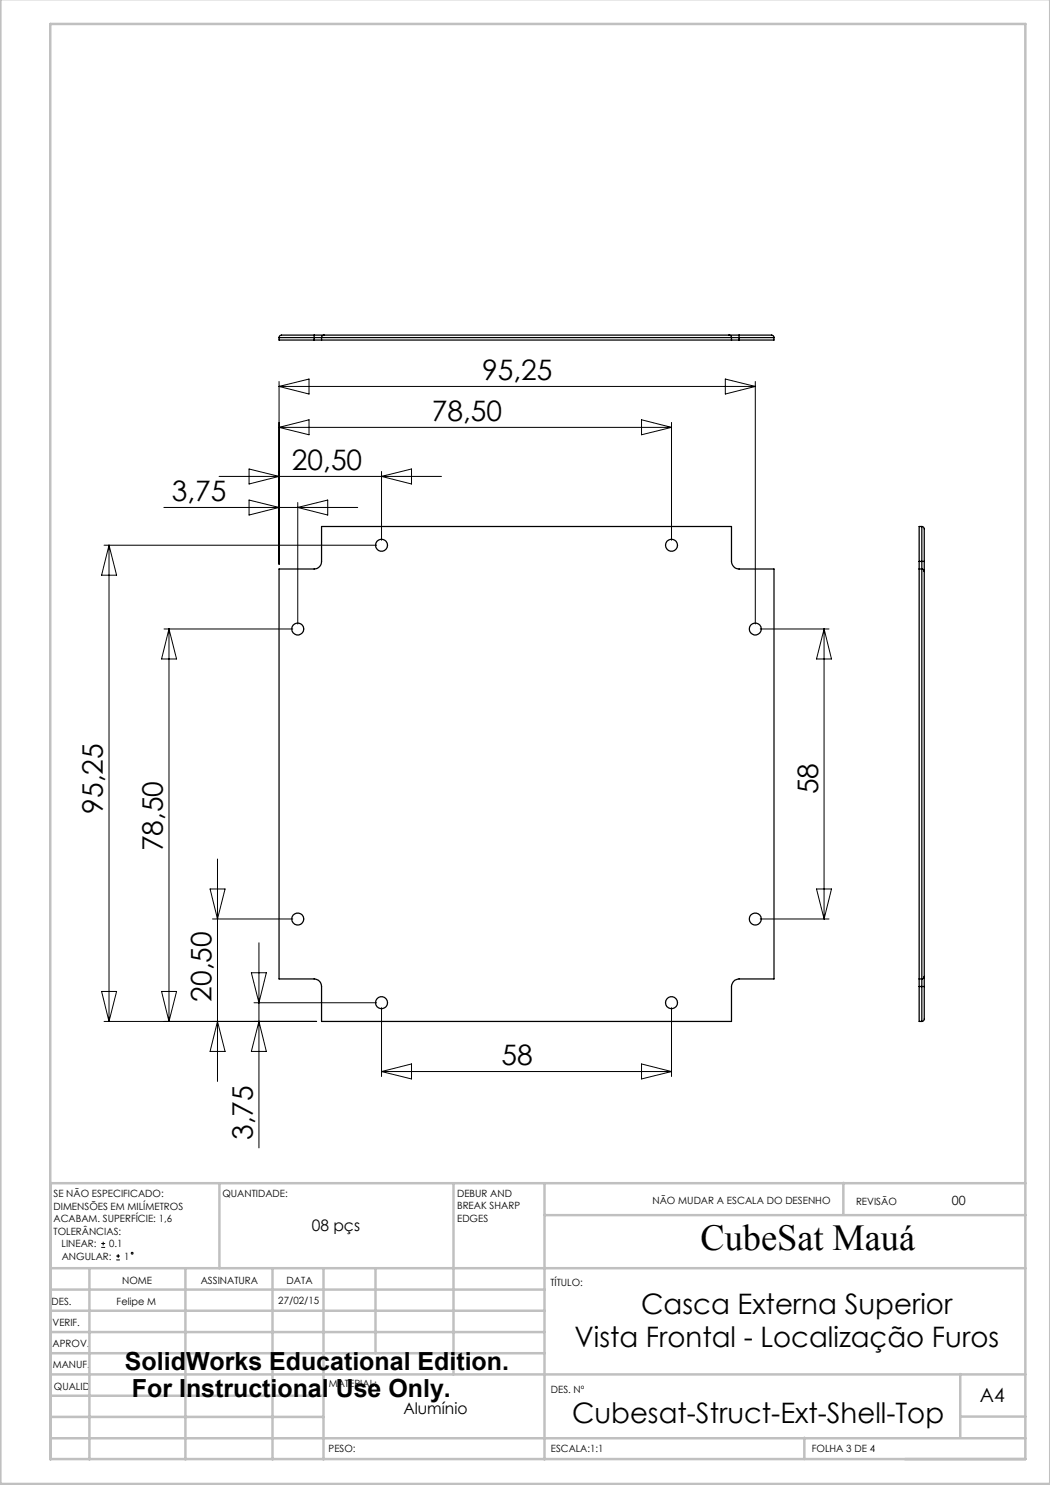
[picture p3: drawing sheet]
<svg xmlns="http://www.w3.org/2000/svg" width="210mm" height="297mm" viewBox="0 0 210 297" stroke-linecap="round" stroke-linejoin="round" font-family="sans-serif">
<g fill="none" stroke="#000" stroke-width=".2">
<path d="M55.8 76.3v36.5M55.8 77.3l6-1.5v3zM55.8 77.3h95.3M145.1 75.8l6 1.5-6 1.5zM151.1 76.3v48.5M43.8 95.3h44.5M49.8 93.8l6 1.5-6 1.5zM55.8 85.5h78.5M55.8 85.5l6-1.5v3zM76.3 94.3v13.8M76.3 95.3l6-1.5v3zM128.3 84l6 1.5-6 1.5z"/>
<path d="M134.3 84.5v23.6M20.8 109h54.5M21.8 109v95.3M21.8 109l1.5 6h-3zM32.8 101.5h38.7M49.8 100l6 1.5-6 1.5zM59.5 100.5v24.3M59.5 101.5l6-1.5v3zM32.8 125.8h25.8M33.8 125.8v78.5M33.8 125.8l1.5 6h-3zM152 125.8h13.8"/>
<path d="M164.8 125.8l1.5 6h-3zM164.8 125.8v58M42 177.8h3l-1.5 6zM43.5 171.8v44.5M163.3 177.8h3l-1.5 6zM20.3 198.3h3l-1.5 6zM32.3 198.3h3l-1.5 6zM42.5 183.8h16.1M50.3 194.6h3l-1.5 6zM51.8 188.6v41M152 183.8h13.8M20.8 204.3h42.5"/>
<path d="M43.5 204.3l1.5 6h-3zM50.8 200.6h24.5M51.8 204.3l1.5 6h-3zM76.3 201.5v13.8M76.3 214.3h58M76.3 214.3l6-1.5v3zM128.3 212.8l6 1.5-6 1.5zM134.3 201.5v13.8M20.2 249.5h.8M20.2 248.7h.8M20.6 248.4v.7M23.2 252h.8"/>
<path d="M23.2 251.2h.8M23.6 250.8v.8"/>
<circle cx="26.4" cy="250.6" r=".19"/>
</g>
<g fill="none" stroke="#c0c0c0" stroke-width=".5">
<path d="M.1 -.1v296.9h209.9v-296.9M10.1 4.8h195v287h-195zM43.9 236.6v17M90.7 236.6v38.3M108.9 236.6v55.3M168.7 236.6v6.3M205.1 236.6h-195v55.3M10.1 253.6h195M10.1 257.9h98.8M17.9 253.6v38.3M37.1 253.6v38.3M54.5 253.6v38.3"/>
<path d="M64.7 253.6v38.3M75.1 253.6v17M108.9 243h96.2M10.1 270.6h98.8M10.1 266.4h98.8M10.1 262.1h98.8M10.1 279.1h54.6M10.1 274.9h195M192.1 274.8v12.7M10.1 287.7h195M10.1 283.4h54.6M160.9 287.5v4.3"/>
<path d="M192.1 283.3h13"/>
</g>
<g fill="none" stroke="#000" stroke-width=".25">
<path d="M55.8 67.5v.5h7M55.8 67.5h7M62.8 67.5h1.5M62.8 67v.5M62.8 67h2M62.8 68h1.5M62.8 67h-6.6l-.3 .2-.1 .3M62.8 67.5v.5M64.3 67.5v.5M64.3 68h82M64.3 67.5h82M64.8 67l-.3 .1-.2 .4"/>
<path d="M64.8 67h81M145.8 67l.3 .1 .2 .4M145.8 67h2M146.3 67.5h1.5M146.3 68h1.5M146.3 67.5v.5M147.8 67v.5M147.8 67h6.6l.3 .2 .1 .3M147.8 67.5h7M147.8 67.5v.5M154.8 67.5v.5h-7M55.8 113.8h7a1.51 1.51 0 0 0 1.5-1.5v-7h82v7a1.57 1.57 0 0 0 1.5 1.5h7v82h-7a1.57 1.57 0 0 0-1.5 1.5v7h-82v-7a1.51 1.51 0 0 0-1.5-1.5h-7z"/>
<path d="M183.8 112.3v1.5M183.8 113.8h.6M183.8 113.8v82M183.8 112.3h.6M184.4 113.8l.3 .1 .2 .4M184.4 112.3v1.5M184.4 112.3h.5M184.4 105.3l.3 .1 .2 .4v6.5M184.4 105.3h-.6v7M184.4 105.3v7M184.4 113.8v82M184.9 112.3v2"/>
<path d="M184.9 114.3v81M183.8 195.8v1.5M183.8 195.8h.6M183.8 197.3v7h.6M183.8 197.3h.6M184.4 195.8v1.5M184.4 197.3h.5M184.4 197.3v7M184.9 195.3l-.2 .3-.3 .2M184.9 195.3v2M184.9 197.3v6.5l-.2 .3-.3 .2"/>
<circle cx="76.3" cy="109.1" r="1.2"/>
<circle cx="134.3" cy="109.1" r="1.2"/>
<circle cx="59.6" cy="125.8" r="1.19"/>
<circle cx="151.1" cy="125.8" r="1.19"/>
<circle cx="59.5" cy="183.8" r="1.2"/>
<circle cx="151.1" cy="183.8" r="1.2"/>
<circle cx="76.3" cy="200.5" r="1.2"/>
<circle cx="134.3" cy="200.5" r="1.2"/>
</g>
<text font-size="7.3" x="140.1" y="249.9">CubeSat Mauá</text>
<g font-size="5.6">
<text x="96.4" y="76.1">95,25</text>
<text x="86.4" y="84.2">78,50</text>
<text x="58.4" y="94.1">20,50</text>
<text x="34.4" y="100.3">3,75</text>
<text x="163.6" y="158.8" transform="rotate(-90 163.6 158.8)">58</text>
<text x="20.6" y="162.7" transform="rotate(-90 20.6 162.7)">95,25</text>
<text x="32.6" y="170.3" transform="rotate(-90 32.6 170.3)">78,50</text>
<text x="42.3" y="200.3" transform="rotate(-90 42.3 200.3)">20,50</text>
<text x="100.3" y="213.1">58</text>
<text x="50.6" y="228" transform="rotate(-90 50.6 228)">3,75</text>
<text x="128.2" y="262.7">Casca Externa Superior</text>
<text x="114.9" y="269.5">Vista Frontal - Localização Furos</text>
<text x="114.4" y="284.6">Cubesat-Struct-Ext-Shell-Top</text>
</g>
<g font-size="5">
<text x="25" y="273.9">SolidWorks Educational Edition.</text>
<text x="26.4" y="279.4">For Instructional Use Only.</text>
</g>
<text font-size="3.9" x="196" y="280.4">A4</text>
<g font-size="3.2">
<text x="62.3" y="246.3">08 pçs</text>
<text x="80.7" y="282.8">Alumínio</text>
</g>
<text font-size="2.5" x="190.4" y="240.9">00</text>
<g font-size="2">
<text x="10.7" y="239.5">SE NÃO ESPECIFICADO:</text>
<text x="44.5" y="239.5">QUANTIDADE:</text>
<text x="91.4" y="239.4">DEBUR AND</text>
<text x="10.7" y="242">DIMENSÕES EM MILÍMETROS</text>
<text x="10.7" y="244.5">ACABAM. SUPERFÍCIE: 1,6</text>
<text x="91.4" y="241.9">BREAK SHARP</text>
<text x="91.4" y="244.4">EDGES</text>
<text x="130.5" y="240.8">NÃO MUDAR A ESCALA DO DESENHO</text>
<text x="171.2" y="241">REVISÃO</text>
<text x="10.7" y="247">TOLERÂNCIAS:</text>
<text x="12.3" y="249.5">LINEAR:</text>
<text x="12.3" y="252">ANGULAR:</text>
<text x="21.8" y="249.5">0.1</text>
<text x="24.8" y="252">1</text>
<text x="24.4" y="256.9">NOME</text>
<text x="40.1" y="256.8">ASSINATURA</text>
<text x="57.3" y="256.8">DATA</text>
<text x="110.1" y="257.1">TÍTULO:</text>
<text x="10.3" y="260.9">DES.</text>
<text x="23.3" y="261">Felipe M</text>
<text x="55.7" y="260.8">27/02/15</text>
<text x="10.5" y="269.3">APROV.</text>
<text x="10.5" y="265.2">VERIF.</text>
<text x="10.6" y="273.6">MANUF.</text>
<text x="10.8" y="278">QUALID</text>
<text x="65.8" y="277.4">MATERIAL:</text>
<text x="110.2" y="278.5">DES. Nº</text>
<text x="65.7" y="290.4">PESO:</text>
<text x="110.2" y="290.5">ESCALA:1:1</text>
<text x="162.4" y="290.4">FOLHA 3 DE 4</text>
</g>
</svg>
